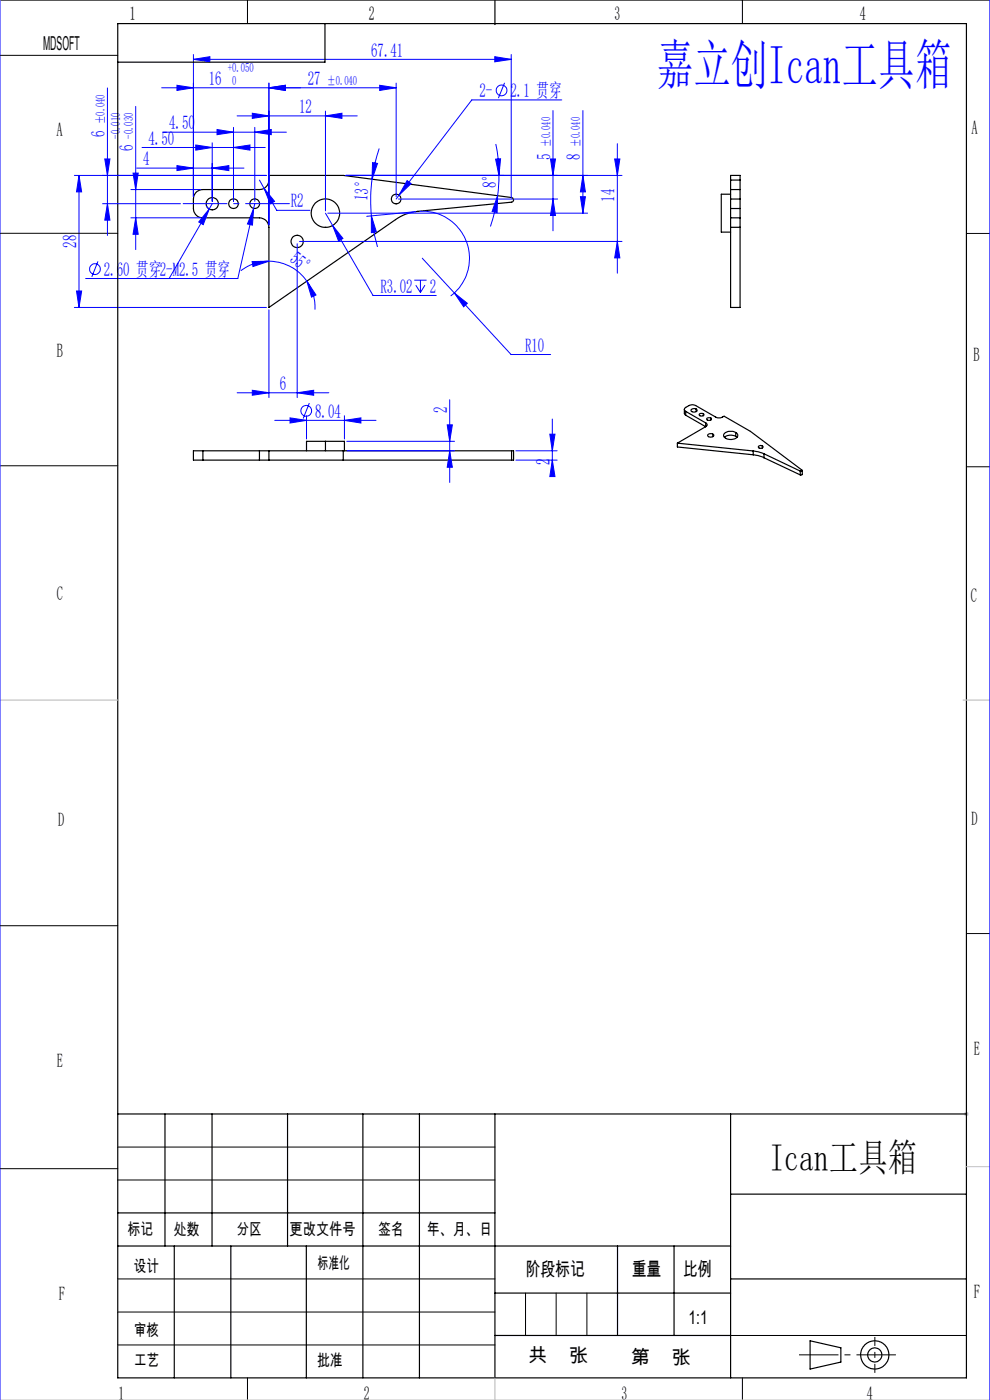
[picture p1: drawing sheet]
<svg xmlns="http://www.w3.org/2000/svg" width="210mm" height="297mm" viewBox="0 0 210 297" stroke-linecap="round" stroke-linejoin="round" font-family="sans-serif">
<g fill="none" stroke="#000" stroke-width=".25">
<path d="M25 5h180v287.3h-180zM68.9 5v8.2h-43.9M105 0v5.2M155 38.2v2M155 38.2v-1h2v1M155 38.2h2M157 38.2v2M41.5 40.9l.5-.4 1-.3h12a2.02 2.02 0 0 0 2-2v-1h15.8l35.7 4.7a.5 .5 0 0 1 .4 .5 .5 .5 0 0 1-.4 .5l-19.9 1.9a9.7 9.7 0 0 0-4.7 1.8l-26.9 18.6v-17a2.03 2.03 0 0 0-2-2h-12a1.97 1.97 0 0 1-2-2l.1-2.3zM155 40.2v2M155 44.2v2M155 46.2v2M155 41.2h-2v8h2"/>
<path d="M155 46.2h2M155 40.2h2M155 42.2h2M155 48.2v17h2v-17M155 44.2h2M155 42.2v2M155 48.2h2M157 40.2v2M157 44.2v2M157 46.2v2M157 42.2v2M43 95.6h-2v2h2"/>
<path d="M43 95.6h12M43 97.6h12M43 95.6v2M55 97.6h2M55 95.6h2M55 95.6v2M57 95.6v2M57 95.6h51.5M57 97.6h51.5M69 93.6h4.1v2M69 93.6h-4v2M69 93.6v2"/>
<path d="M72.8 95.6v2M108.5 95.6h.4v2h-.4M108.5 95.6v2M143.7 94l16.1 1.7M143.7 94v.8l16.1 1.7M145.2 86.9v.8l.3 .4M145.5 87.3a.46 .46 0 0 1-.3-.4 .46 .46 0 0 1 .3-.5l.9-.5 1 .1 4.7 2.6a1.7 1.7 0 0 0 1.5-.3l5.6 3.2 11 8.3-.4 .1M145.5 87.3l4.2 2.4M145.5 87.3v.8M145.5 88.1l4.2 2.4M146.6 87a.67 .67 0 0 1 .7-.4 .67 .67 0 0 1 .5 .6l-.4 .2a.58 .58 0 0 1-.8-.4zM147.7 86.8v.5"/>
<path d="M148.4 87.8l.5-.1a.34 .34 0 0 1 .4 .4 .34 .34 0 0 1-.5 .2 .32 .32 0 0 1-.4-.1 .32 .32 0 0 1 0-.4zM149.2 87.8v.4M149.7 89.7a.42 .42 0 0 1 .3 .4 .42 .42 0 0 1-.3 .4M149.7 90.5l-6 3.5M149.7 89.7v.8M150 88.7l.5-.1a.34 .34 0 0 1 .4 .4 .34 .34 0 0 1-.5 .2 .32 .32 0 0 1-.4-.1 .32 .32 0 0 1 0-.4zM150.2 92.2l.6-.2a.38 .38 0 0 1 .6 .3 .38 .38 0 0 1-.5 .4h-.1a.45 .45 0 0 1-.5 0 .45 .45 0 0 1-.1-.5zM150.8 88.7v.4M151.2 92.1v.5M153.6 92a1.95 1.95 0 0 1 2.9 .2 1.46 1.46 0 0 1-2.1 1l-.2-.1a.76 .76 0 0 1-.6-1.1zM156.1 92.6l.2 .2M156.1 92.6l-1.3-.3-.6 .1-.5 .4"/>
<path d="M156.1 91.8v.8M159.8 95.7l2.3 .6M159.8 96.5l1.2 .2 1.1 .4M159.8 95.7v.8M160.9 94.7l.6-.2a.33 .33 0 0 1 .3 .5 .33 .33 0 0 1-.5 .1l-.3-.1zM161.7 94.6v.4M162.1 96.3l7.7 3.6M162.1 96.3v.8M162.1 97.1l7.7 3.6M169.8 99.9v.8M170.2 99.8v.8l-.4 .1M25 236.3h180"/>
<path d="M35 236.3v28M45 236.3v28M61 236.3v28M77 236.3v56M89 236.3v56M105 236.3v56M155 236.3v56M25 257.3h80M155 253.3h50M25 264.3h130M37 264.3v28M49 264.3v28"/>
<path d="M65 264.3v28M105 274.3h50M131 264.3v19M143 264.3v19M155 271.3h50M105 283.3h50M171.8 284.4l6.6 1.5v3.1l-6.6 1.4z"/>
<circle cx="45" cy="43.2" r="1.29"/>
<circle cx="49.5" cy="43.2" r="1.02"/>
<circle cx="54" cy="43.2" r="1.03"/>
<circle cx="63" cy="51.2" r="1.3"/>
<circle cx="69" cy="45.2" r="3"/>
<circle cx="84" cy="42.2" r="1.03"/>
<circle cx="185.5" cy="287.4" r="3"/>
<circle cx="185.6" cy="287.4" r="1.5"/>
</g>
<g fill="none" stroke="#00f" stroke-width=".21">
<path d="M0 0v297M22.8 18.7v31.2M34.3 18.6h49.7M37.5 18.1l3.5 .5-3.5 .6zM41 12.6l3.5-.6v1.1zM41 11.6v30.1M41 12.6h67.4M57 18.6l3.5-.5v1.1zM57 17.6v30.1M80.5 18.1l3.5 .5-3.5 .6zM84 17.6v24.1M105 12l3.4 .6-3.4 .5z"/>
<path d="M107 17.6l-1.3 3.2M108.4 11.6v30.3M210 0v297M15.8 37.2h40.7M16.8 37.2l.5 3.5h-1.1zM16.8 37.2v28M22.2 33.7h1.1l-.5 3.5zM28.2 36.7h1.1l-.5 3.5zM28.8 22.6v30.3M29 35.7h22.8M30.1 31.3h26.2M34.5 28h26.2"/>
<path d="M37.5 35.1l3.5 .6-3.5 .5zM41.5 30.8l3.5 .5-3.5 .6zM45 35.7l3.5-.6v1.1zM45 30.3v12.4M46 27.5l3.5 .5-3.5 .6zM49.5 31.3l3.5-.5v1.1zM49.5 27v15.7M50.3 24.6h25.5M53.5 24l3.5 .6-3.5 .5zM54 28l3.5-.5v1.1zM54 27v15.7M55 38.2l1 1.8"/>
<path d="M56 40l2.2 2.7-.9 .5zM56 40l2.7 4.6h7.1M69 24.6l3.5-.6v1.1zM69 23.6v21.1M73.3 37.2h58.6M78.9 38a34.1 34.1 0 0 0-.1 7.8M79 34.5l1.1 .2-1.2 3.3zM80.4 31.5a33.8 33.8 0 0 0-1.5 6.5M86.4 38.3l.8 .6-2.6 2.5zM105.1 33.8l1.1-.1-.4 3.5zM105.2 30.5a28.9 28.9 0 0 1 .6 6.7M105.8 37.2l-.2 4.3"/>
<path d="M116.8 33.7h1l-.5 3.5zM117.3 23.5v25.5M119.2 21.2h-19.1l-15.5 20.2M123.6 37.2l.6 3.5h-1.1zM123.6 23.5v21.7M130.4 33.7h1.1l-.5 3.5zM131 30.5v27.5M20.8 55.5l-1.3 3.2M21.8 43.2h16.5M22.8 43.2l.5 3.5h-1.1zM27.8 40.2h14.7M27.8 46.2h14.7"/>
<path d="M28.8 46.2l.5 3.5h-1.1zM43.8 43.7l.8 .7M44.4 44.3l-1.3 3.4-.9-.6zM44.4 44.3l-8.5 14.8M45 43.2l-.6 1.1M53.5 55.5l3.5-.1-3.3 1.1zM53.8 44.2l-.2 3.6-1.1-.3zM53.8 44.2l-3.4 14.9h-32.2M54 43.2l-.2 1M57 55.4a9.8 9.8 0 0 1 8.1 4.3M57 55.4a9.9 9.9 0 0 0-5.9 2M63 51.7v32.6"/>
<path d="M63.5 51.2h68.4M65.1 59.7l1.9 2.9-.9 .4zM65.1 59.7l.2 .3a10.3 10.3 0 0 1 1.5 5.7M69 45.2l1.6 2.6M69.5 45.2h55.1M70.6 47.8l2.1 2.8-.9 .5zM70.6 47.8l8.5 14.9h13.4M78.8 45.8l1 3.4-1 .2zM78.8 45.8a35.6 35.6 0 0 0 1.3 6.6M84.5 42.2h33.8M84.6 41.4l-.6 .8M87.9 59.4h2.6"/>
<path d="M88.1 44.9l-10.3 1M89.1 44.8a10 10 0 0 1 9.9 6.6 10 10 0 0 1-3.4 11.4M89.2 59.4v2.7M89.6 54.8l6.8 7.4M105.6 41.5l-.2 3.6-1-.2zM105.6 41.5a33.8 33.8 0 0 1-1.6 6.5M117.3 42.2l.5 3.5h-1zM123.1 41.7h1.1l-.6 3.5zM131 51.2l.5 3.5h-1.1zM15.8 65.2h40.7M16.2 61.7h1.1l-.5 3.5zM57 65.7v18.6"/>
<path d="M88.2 60.5l1 1.6M90.1 60.5l-.9 1.6M96.4 62.2l2.7 2.1-.7 .8zM96.4 62.2l12 13h8.4M50.3 83.3h19.4M53.5 82.8l3.5 .5-3.5 .6zM58.3 89.2h21.5M61.5 88.6l3.5 .6-3.5 .5zM63 83.3l3.5-.5v1.1zM65 88.2v4.9M65.6 85.5l-1.3 3.3M73.1 89.2l3.5-.6v1.1z"/>
<path d="M73.1 88.2v4.9M73.6 95.6h22.8M73.6 93.6h22.8M94.9 90.1h1.1l-.6 3.5zM95.4 95.6l.6 3.5h-1.1zM95.4 84.8v17.5M109.4 97.6h8.8M109.4 95.6h8.8M116.6 92.1h1.1l-.5 3.5zM117.2 97.6l.5 3.5h-1.1zM117.2 88.9v11.1"/>
<circle cx="106.4" cy="19.2" r="1.15"/>
<circle cx="20.1" cy="57.1" r="1.14"/>
<circle cx="65" cy="87.2" r="1.15"/>
</g>
<path d="M204.5 236.3h1M204.6 236l.8 .7M205 235.8v1M205.4 236l-.8 .7M205 247.5h5M0 297h210" fill="none" stroke="#c0c0c0" stroke-width=".21"/>
<path d="M169.5 287.4h20.5" fill="none" stroke="#000" stroke-width=".21" stroke-dasharray="30.5 1.3 1.3 1.3" stroke-dashoffset="22.1" stroke-linecap="butt"/>
<path d="M185.6 283.6v7.6" fill="none" stroke="#000" stroke-width=".21" stroke-dasharray="30.5 1.3 1.3 1.3" stroke-dashoffset="28.6" stroke-linecap="butt"/>
<path d="M38.8 43.2h22.7" fill="none" stroke="#00f" stroke-width=".21" stroke-dasharray="30.5 1.3 1.3 1.3" stroke-dashoffset="21.1" stroke-linecap="butt"/>
<g fill="none" stroke="#000" stroke-width=".21">
<path d="M0 0h210M0 11.7h25M52.5 0v5M157.5 0v5M0 49.5h25M205 49.5h5M0 98.8h25M205 99h5M0 196.4h25M205 198h5M0 247.9h25M25 243.3h80"/>
<path d="M25 250.3h80M25 278.3h80M25 271.3h80M111.5 274.3v9M118 274.3v9M124.5 274.3v9M25 285.3h80M52.5 292.3v4.7M155 283.3h50M157.5 292.3v4.7"/>
</g>
<path d="M0 148.5h25M204.3 148.5h5.7M105 292.3v4.7" fill="none" stroke="#c0c0c0" stroke-width=".25"/>
<g fill="#00f">
<path d="M65.1 59.7l1.9 2.9-.9 .4zM53.5 55.5l3.5-.1-3.3 1.1z"/>
<path d="M105 12l3.4 .6-3.4 .5zM41 12.6l3.5-.6v1.1zM63 83.3l3.5-.5v1.1zM53.5 82.8l3.5 .5-3.5 .6zM69 24.6l3.5-.6v1.1zM53.5 24l3.5 .6-3.5 .5zM80.5 18.1l3.5 .5-3.5 .6zM57 18.6l3.5-.5v1.1zM45 35.7l3.5-.6v1.1zM37.5 35.1l3.5 .6-3.5 .5zM49.5 31.3l3.5-.5v1.1zM41.5 30.8l3.5 .5-3.5 .6zM54 28l3.5-.5v1.1zM46 27.5l3.5 .5-3.5 .6z"/>
<path d="M37.5 18.1l3.5 .5-3.5 .6zM57 18.6l3.5-.5v1.1zM96.4 62.2l2 2.9 .7-.8zM70.6 47.8l1.2 3.3 .9-.5zM86.4 38.3l-1.8 3.1 2.6-2.5zM53.8 44.2l-1.3 3.3 1.1 .3zM44.4 44.3l-2.2 2.8 .9 .6zM56 40l1.3 3.2 .9-.5zM61.5 88.6l3.5 .6-3.5 .5zM73.1 89.2l3.5-.6v1.1z"/>
<path d="M79 34.5l1.1 .2-1.2 3.3zM78.8 45.8l1 3.4-1 .2z"/>
<path d="M105.6 41.5l-.2 3.6-1-.2zM105.1 33.8l1.1-.1-.4 3.5z"/>
<path d="M123.1 41.7h1.1l-.6 3.5zM123.6 37.2l.6 3.5h-1.1zM117.3 42.2l.5 3.5h-1zM116.8 33.7h1l-.5 3.5zM117.2 97.6l.5 3.5h-1.1zM116.6 92.1h1.1l-.5 3.5zM95.4 95.6l.6 3.5h-1.1zM94.9 90.1h1.1l-.6 3.5z"/>
<path d="M16.8 37.2l.5 3.5h-1.1zM16.2 61.7h1.1l-.5 3.5zM28.2 36.7h1.1l-.5 3.5zM28.8 46.2l.5 3.5h-1.1zM130.4 33.7h1.1l-.5 3.5zM131 51.2l.5 3.5h-1.1z"/>
<path d="M22.8 43.2l.5 3.5h-1.1zM22.2 33.7h1.1l-.5 3.5z"/>
</g>
<text font-size="11.6" fill="#00f" x="139.4" y="17.9">嘉立创Ican工具箱</text>
<text font-size="8.1" x="163.2" y="248.3">Ican工具箱</text>
<g font-size="4.1">
<text x="27.5" y="4.3">1</text>
<text x="78.3" y="4.3">2</text>
<text x="130.3" y="4.3">3</text>
<text x="182.4" y="4.3">4</text>
<text x="9.1" y="10.5">MDSOFT</text>
<text x="12" y="28.8">A</text>
<text x="206.1" y="28.4">A</text>
<text x="12.1" y="75.8">B</text>
<text x="206.5" y="76.5">B</text>
<text x="12" y="127.4">C</text>
<text x="205.9" y="127.7">C</text>
<text x="12.3" y="175.3">D</text>
<text x="206.1" y="175.1">D</text>
<text x="12" y="226.5">E</text>
<text x="206.6" y="223.9">E</text>
<text x="12.5" y="275.7">F</text>
<text x="111.5" y="270.7">阶段标记</text>
<text x="134" y="270.7">重量</text>
<text x="144.9" y="270.7">比例</text>
<text x="206.6" y="275.3">F</text>
<text x="146" y="280.8">1:1</text>
<text x="112.1" y="288.8">共</text>
<text x="120.7" y="288.8">张</text>
<text x="133.8" y="289.3">第</text>
<text x="142.5" y="289.3">张</text>
<text x="25.1" y="297">1</text>
<text x="77.2" y="297">2</text>
<text x="131.9" y="297">3</text>
<text x="183.8" y="297">4</text>
</g>
<g font-size="4.1" fill="#00f">
<text x="78.7" y="12">67.41</text>
<text x="44.3" y="18">16</text>
<text x="63.4" y="24">12</text>
<text x="65.3" y="18">27</text>
<text x="101.7" y="20.6">2-</text>
<text x="108.3" y="20.6">2.1 贯穿</text>
<text x="22.2" y="29.1" transform="rotate(-90 22.2 29.1)">6</text>
<text x="35.9" y="27.4">4.50</text>
<text x="28.2" y="32.1" transform="rotate(-90 28.2 32.1)">6</text>
<text x="30.4" y="35.1">4</text>
<text x="31.5" y="30.7">4.50</text>
<text x="116.7" y="33.9" transform="rotate(-90 116.7 33.9)">5</text>
<text x="123.1" y="33.9" transform="rotate(-90 123.1 33.9)">8</text>
<text x="105.2" y="39.9" transform="rotate(-89 105.2 39.9)">8°</text>
<text x="61.7" y="44">R2</text>
<text x="78" y="42.7" transform="rotate(-86 78 42.7)">13°</text>
<text x="130.4" y="42.8" transform="rotate(-90 130.4 42.8)">14</text>
<text x="16.2" y="52.6" transform="rotate(-90 16.2 52.6)">28</text>
<text x="22" y="58.5">2.60 贯穿2-M2.5 贯穿</text>
<text x="61.2" y="55.3" transform="rotate(38 61.2 55.3)">55°</text>
<text x="80.7" y="62.1">R3.02</text>
<text x="91.2" y="62.1">2</text>
<text x="111.4" y="74.6">R10</text>
<text x="59.4" y="82.7">6</text>
<text x="66.9" y="88.6">8.04</text>
<text x="94.8" y="87.5" transform="rotate(-90 94.8 87.5)">2</text>
<text x="116.6" y="98.6" transform="rotate(-90 116.6 98.6)">2</text>
</g>
<g font-size="3.5">
<text x="27.1" y="262">标记</text>
<text x="36.9" y="262">处数</text>
<text x="50.2" y="262">分区</text>
<text x="61.4" y="262">更改文件号</text>
<text x="80.3" y="262">签名</text>
<text x="90.5" y="262">年、月、日</text>
<text x="28.4" y="269.8">设计</text>
<text x="67.4" y="269.2">标准化</text>
<text x="28.5" y="283.4">审核</text>
<text x="28.5" y="289.7">工艺</text>
<text x="67.3" y="289.7">批准</text>
</g>
<g font-size="2.7" fill="#00f">
<text x="48.4" y="15.3">+0.050</text>
<text x="49.3" y="18">0</text>
<text x="69.4" y="18">±0.040</text>
<text x="22.2" y="26.4" transform="rotate(-90 22.2 26.4)">±0.040</text>
<text x="25.5" y="29.4" transform="rotate(-90 25.5 29.4)">-0.010</text>
<text x="28.2" y="29.4" transform="rotate(-90 28.2 29.4)">-0.030</text>
<text x="116.7" y="31.2" transform="rotate(-90 116.7 31.2)">±0.040</text>
<text x="123.1" y="31.2" transform="rotate(-90 123.1 31.2)">±0.040</text>
</g>
</svg>
